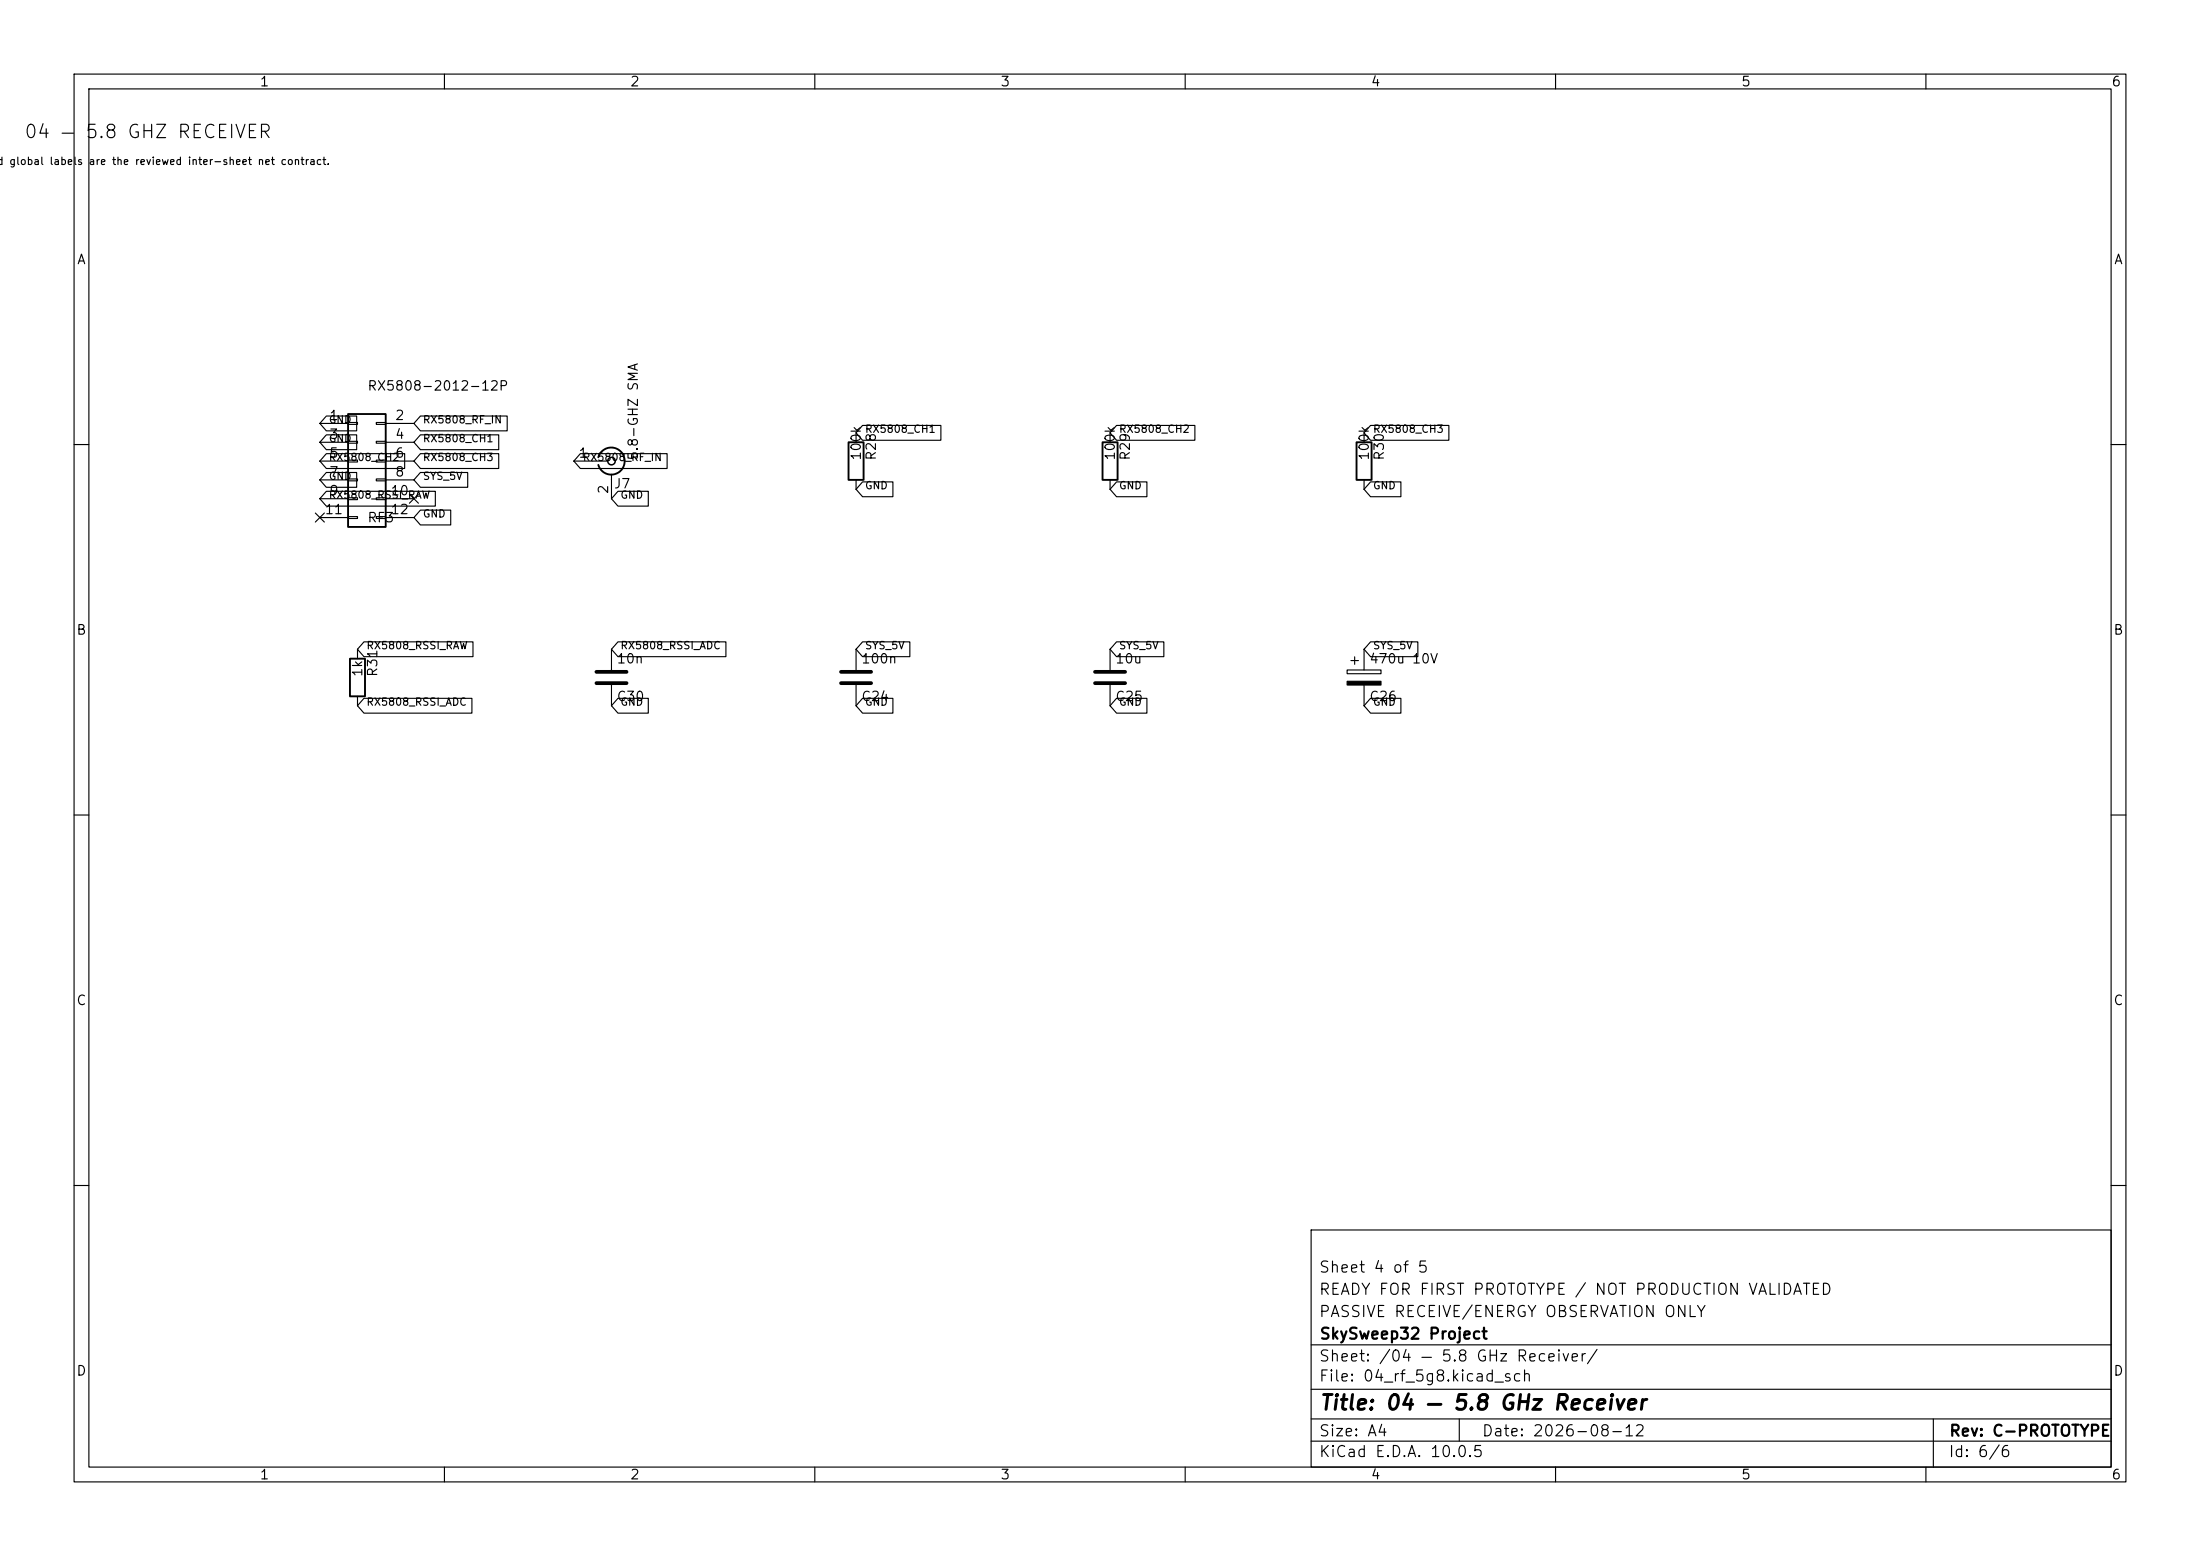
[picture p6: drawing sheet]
<svg xmlns="http://www.w3.org/2000/svg" width="297mm" height="210mm" viewBox="0 0 297 210" stroke-linecap="round" stroke-linejoin="round" font-family="sans-serif">
<g fill="none" stroke="#000" stroke-width=".15">
<path d="M10 10h277v190h-277zM12 12h273v186h-273zM60 10v2M110 10v2M160 10v2M210 10v2M260 10v2M43.2 57.2h3.8M43.2 59.7h3.8M44.1 58.7h4.1v2h-4.1l-.9-1zM44.1 56.1h4.1v2.1h-4.1l-.9-1zM47 57h1.3v.3h-1.3z"/>
<path d="M47 59.6h1.3v.2h-1.3zM50.8 57h1.3v.3h-1.3zM50.8 59.6h1.3v.2h-1.3zM52.1 57.2h3.8M52.1 59.7h3.8M56.8 58.7h10.5v2h-10.5l-.9-1zM56.8 56.1h11.7v2.1h-11.7l-.9-1zM115.6 58.4v1.3M116.4 57.4h10.6v2h-10.6l-.8-1zM149.9 58.4v1.3M150.7 57.4h10.6v2h-10.6l-.8-1zM184.1 58.4v1.3"/>
<path d="M185 57.4h10.6v2h-10.6l-.9-1zM10 60h2M42.6 69.2l1.2 1.3M43.2 62.2h3.8M43.2 64.8h3.8M43.2 67.3h3.8M43.2 69.9h3.8M43.8 69.2l-1.2 1.3M44.1 61.2h10.5v2h-10.5l-.9-1zM44.1 66.3h14.7v2h-14.7l-.9-1zM44.1 63.8h4.1v2h-4.1l-.9-1zM47 62.1h1.3v.3h-1.3z"/>
<path d="M47 64.6h1.3v.3h-1.3zM47 67.2h1.3v.2h-1.3zM47 69.7h1.3v.3h-1.3zM50.8 62.1h1.3v.3h-1.3zM50.8 64.6h1.3v.3h-1.3zM50.8 67.2h1.3v.2h-1.3zM50.8 69.7h1.3v.3h-1.3zM52.1 62.2h3.8M52.1 64.8h3.8M52.1 67.3h3.8M52.1 69.9h3.8M55.3 66.7l1.2 1.2"/>
<path d="M56.5 66.7l-1.2 1.2M56.8 61.2h10.5v2h-10.5l-.9-1zM56.8 63.8h6.3v2h-6.3l-.9-1zM56.8 68.8h4.1v2.1h-4.1l-.9-1zM77.5 62.2h4.5M78.3 61.2h11.8v2h-11.8l-.8-1zM82.5 64v3.3M83.4 66.3h4.1v2h-4.1l-.9-1zM115.6 64.8v1.2M116.4 65h4.1v2h-4.1l-.8-1zM149.9 64.8v1.2M150.7 65h4.1v2h-4.1l-.8-1z"/>
<path d="M184.1 64.8v1.2M185 65h4.1v2h-4.1l-.9-1zM285 60h2M48.3 87.6v1.3M48.3 94v1.3M49.1 94.2h14.6v2.1h-14.6l-.8-1zM49.1 86.6h14.8v2h-14.8l-.8-1zM82.5 87.6v2.8M82.5 92.5v2.8M83.4 94.2h4.1v2.1h-4.1l-.9-1zM83.4 86.6h14.6v2h-14.6l-.9-1zM115.6 87.6v2.8"/>
<path d="M115.6 92.5v2.8M116.4 94.2h4.1v2.1h-4.1l-.8-1zM116.4 86.6h6.4v2h-6.4l-.8-1zM149.9 87.6v2.8M149.9 92.5v2.8M150.7 86.6h6.4v2h-6.4l-.8-1zM150.7 94.2h4.1v2.1h-4.1l-.8-1zM181.9 90.4h4.5v.5h-4.5zM182.4 89.2h1M182.9 88.6v1.1M184.1 87.6v2.8M184.1 92.5v2.8"/>
<path d="M185 94.2h4.1v2.1h-4.1l-.9-1zM185 86.6h6.4v2h-6.4l-.9-1zM10 110h2M285 110h2M10 160h2M177 166h108v32h-108zM285 160h2M60 198v2M110 198v2M160 198v2M177 194.5h108M177 191.5h108"/>
<path d="M177 187.5h108M177 181.5h108M197 191.5v3M210 198v2M260 198v2M261 191.5v6.5"/>
</g>
<path d="M80.5 90.7h4.1M80.5 92.2h4.1M113.5 90.7h4.1M113.5 92.2h4.1M147.8 90.7h4.1M147.8 92.2h4.1" fill="none" stroke="#000" stroke-width=".51"/>
<path d="M47 55.9h5.1v15.2h-5.1zM114.6 59.7h2v5.1h-2zM148.8 59.7h2.1v5.1h-2.1zM183.1 59.7h2.1v5.1h-2.1zM80.8 61.7a1.81 1.81 0 0 1 2.8-.9 1.81 1.81 0 0 1 0 2.9 1.81 1.81 0 0 1-2.8-1M47.2 88.9h2.1v5.1h-2.1z" fill="none" stroke="#000" stroke-width=".25"/>
<circle cx="82.6" cy="62.2" r=".51" fill="none" stroke="#000" stroke-width=".2"/>
<path d="M181.9 91.9h4.5v.6h-4.5z" fill="#000" stroke="#000" stroke-width=".15"/>
<text font-size="2" x="178" y="190.8">Title: 04 — 5.8 GHz Receiver</text>
<g font-size="1.8">
<text x="3.1" y="19.1">04 —</text>
<text x="11.4" y="19.1">5.8 GHZ RECEIVER</text>
</g>
<g font-size="1.5">
<text x="178" y="172.1">Sheet 4 of 5</text>
<text x="178" y="178.1">PASSIVE RECEIVE/ENERGY OBSERVATION ONLY</text>
<text x="178" y="175.1">READY FOR FIRST PROTOTYPE / NOT PRODUCTION VALIDATED</text>
<text x="178" y="184.1">Sheet: /04 — 5.8 GHz Receiver/</text>
<text x="178" y="181.1">SkySweep32 Project</text>
<text x="178" y="186.8">File: 04_rf_5g8.kicad_sch</text>
<text x="178" y="197">KiCad E.D.A. 10.0.5</text>
<text x="178" y="194.2">Size: A4</text>
<text x="200" y="194.2">Date: 2026-08-12</text>
<text x="263" y="197">Id: 6/6</text>
<text x="263" y="194.2">Rev: C-PROTOTYPE</text>
</g>
<g font-size="1.3">
<text x="35" y="12">1</text>
<text x="85" y="12">2</text>
<text x="135" y="12">3</text>
<text x="185" y="12">4</text>
<text x="235" y="12">5</text>
<text x="285" y="12">6</text>
<text x="10.3" y="36">A</text>
<text x="285.3" y="36">A</text>
<text x="49.5" y="53">RX5808-2012-12P</text>
<text x="44.4" y="57">1</text>
<text x="44.4" y="59.6">3</text>
<text x="53.2" y="57">2</text>
<text x="53.2" y="59.6">4</text>
<text x="44.4" y="62.1">5</text>
<text x="44.4" y="64.6">7</text>
<text x="53.2" y="62.1">6</text>
<text x="53.2" y="64.6">8</text>
<text x="78" y="62.1">1</text>
<text x="86.4" y="62.2" transform="rotate(-90 86.4 62.2)">5.8-GHZ SMA</text>
<text x="116.5" y="62.2" transform="rotate(-90 116.5 62.2)">100k</text>
<text x="118.6" y="62.2" transform="rotate(-90 118.6 62.2)">R28</text>
<text x="150.8" y="62.2" transform="rotate(-90 150.8 62.2)">100k</text>
<text x="152.9" y="62.2" transform="rotate(-90 152.9 62.2)">R29</text>
<text x="185.1" y="62.2" transform="rotate(-90 185.1 62.2)">100k</text>
<text x="187.1" y="62.2" transform="rotate(-90 187.1 62.2)">R30</text>
<text x="43.7" y="69.7">11</text>
<text x="44.4" y="67.2">9</text>
<text x="49.5" y="70.8">RF3</text>
<text x="52.6" y="67.2">10</text>
<text x="52.6" y="69.7">12</text>
<text x="82.4" y="66.8" transform="rotate(-90 82.4 66.8)">2</text>
<text x="82.8" y="66.2">J7</text>
<text x="10.2" y="86">B</text>
<text x="83.2" y="89.9">10n</text>
<text x="116.2" y="89.9">100n</text>
<text x="150.5" y="89.9">10u</text>
<text x="184.8" y="89.9">470u 10V</text>
<text x="285.2" y="86">B</text>
<text x="49.2" y="91.5" transform="rotate(-90 49.2 91.5)">1k</text>
<text x="51.3" y="91.5" transform="rotate(-90 51.3 91.5)">R31</text>
<text x="83.2" y="94.9">C30</text>
<text x="116.2" y="94.9">C24</text>
<text x="150.5" y="94.9">C25</text>
<text x="184.8" y="94.9">C26</text>
<text x="10.2" y="136">C</text>
<text x="285.2" y="136">C</text>
<text x="10.2" y="186">D</text>
<text x="285.2" y="186">D</text>
<text x="35" y="200">1</text>
<text x="85" y="200">2</text>
<text x="135" y="200">3</text>
<text x="185" y="200">4</text>
<text x="235" y="200">5</text>
<text x="285" y="200">6</text>
</g>
<g font-size="1">
<text x="-.5" y="22.5">d global labels are the reviewed inter-sheet net contract.</text>
<text x="44.3" y="59.9">GND</text>
<text x="44.3" y="57.4">GND</text>
<text x="57" y="59.9">RX5808_CH1</text>
<text x="57" y="57.4">RX5808_RF_IN</text>
<text x="116.7" y="58.7">RX5808_CH1</text>
<text x="151" y="58.7">RX5808_CH2</text>
<text x="185.3" y="58.7">RX5808_CH3</text>
<text x="44.3" y="62.5">RX5808_CH2</text>
<text x="44.3" y="65">GND</text>
<text x="57" y="62.5">RX5808_CH3</text>
<text x="57" y="65">SYS_5V</text>
<text x="78.6" y="62.5">RX5808_RF_IN</text>
<text x="44.3" y="67.6">RX5808_RSSI_RAW</text>
<text x="57" y="70.1">GND</text>
<text x="83.7" y="67.6">GND</text>
<text x="116.7" y="66.3">GND</text>
<text x="151" y="66.3">GND</text>
<text x="185.3" y="66.3">GND</text>
<text x="49.4" y="87.9">RX5808_RSSI_RAW</text>
<text x="83.7" y="87.9">RX5808_RSSI_ADC</text>
<text x="116.7" y="87.9">SYS_5V</text>
<text x="151" y="87.9">SYS_5V</text>
<text x="185.3" y="87.9">SYS_5V</text>
<text x="49.4" y="95.5">RX5808_RSSI_ADC</text>
<text x="83.7" y="95.5">GND</text>
<text x="116.7" y="95.5">GND</text>
<text x="151" y="95.5">GND</text>
<text x="185.3" y="95.5">GND</text>
</g>
</svg>
